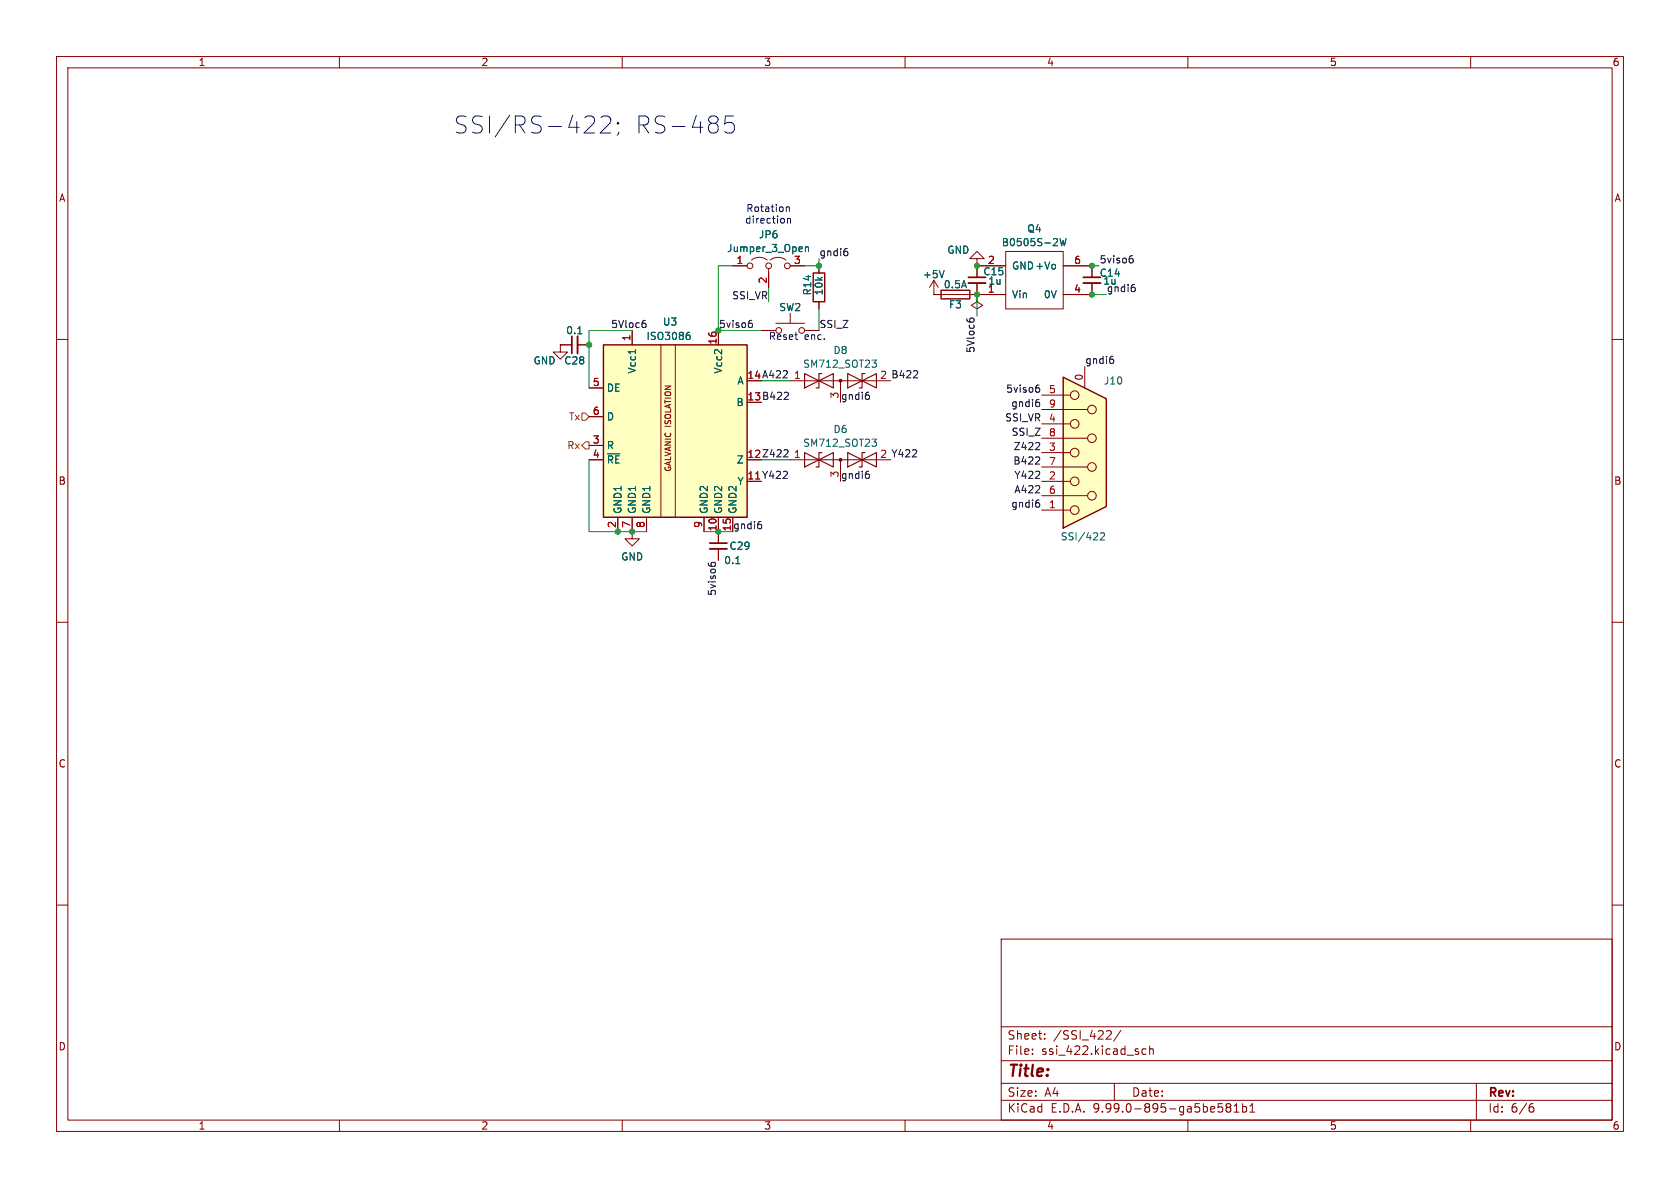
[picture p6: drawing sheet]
(kicad_sch
 (version 20250227)
 (generator "eeschema")
 (generator_version "9.0")
 (paper "A4")
 (lib_symbols
  (symbol "Connector:DE9_Socket_MountingHoles"
   (pin_names
    (offset 1.016) (hide yes)) (exclude_from_sim no) (in_bom yes) (on_board yes)
   (property "Reference" "J" (at 0 16.51 0) (effects (font (size 1.27 1.27))))
   (property "Value" "DE9_Socket_MountingHoles" (at 0 14.605 0) (effects (font (size 1.27 1.27))))
   (property "Footprint" "" (at 0 0 0) (hide yes) (effects (font (size 1.27 1.27))))
   (property "Datasheet" "~" (at 0 0 0) (hide yes) (effects (font (size 1.27 1.27))))
   (property "Description" "9-pin D-SUB connector, socket (female), Mounting Hole" (at 0 0 0) (hide yes) (effects (font (size 1.27 1.27))))
   (symbol "DE9_Socket_MountingHoles_0_1"
    (polyline (pts (xy -3.81 13.335) (xy -3.81 -13.335) (xy 3.81 -9.525) (xy 3.81 9.525) (xy -3.81 13.335)) (stroke (width 0.254) (type default)) (fill (type background)))
    (polyline (pts (xy -3.81 10.16) (xy -2.54 10.16)) (stroke (width 0) (type default)) (fill (type none)))
    (polyline (pts (xy -3.81 7.62) (xy 0.508 7.62)) (stroke (width 0) (type default)) (fill (type none)))
    (polyline (pts (xy -3.81 5.08) (xy -2.54 5.08)) (stroke (width 0) (type default)) (fill (type none)))
    (polyline (pts (xy -3.81 2.54) (xy 0.508 2.54)) (stroke (width 0) (type default)) (fill (type none)))
    (polyline (pts (xy -3.81 0) (xy -2.54 0)) (stroke (width 0) (type default)) (fill (type none)))
    (polyline (pts (xy -3.81 -2.54) (xy 0.508 -2.54)) (stroke (width 0) (type default)) (fill (type none)))
    (polyline (pts (xy -3.81 -5.08) (xy -2.54 -5.08)) (stroke (width 0) (type default)) (fill (type none)))
    (polyline (pts (xy -3.81 -7.62) (xy 0.508 -7.62)) (stroke (width 0) (type default)) (fill (type none)))
    (polyline (pts (xy -3.81 -10.16) (xy -2.54 -10.16)) (stroke (width 0) (type default)) (fill (type none)))
    (circle (center -1.778 10.16) (radius 0.762) (stroke (width 0) (type default)) (fill (type none)))
    (circle (center -1.778 5.08) (radius 0.762) (stroke (width 0) (type default)) (fill (type none)))
    (circle (center -1.778 0) (radius 0.762) (stroke (width 0) (type default)) (fill (type none)))
    (circle (center -1.778 -5.08) (radius 0.762) (stroke (width 0) (type default)) (fill (type none)))
    (circle (center -1.778 -10.16) (radius 0.762) (stroke (width 0) (type default)) (fill (type none)))
    (circle (center 1.27 7.62) (radius 0.762) (stroke (width 0) (type default)) (fill (type none)))
    (circle (center 1.27 2.54) (radius 0.762) (stroke (width 0) (type default)) (fill (type none)))
    (circle (center 1.27 -2.54) (radius 0.762) (stroke (width 0) (type default)) (fill (type none)))
    (circle (center 1.27 -7.62) (radius 0.762) (stroke (width 0) (type default)) (fill (type none))))
   (symbol "DE9_Socket_MountingHoles_1_1"
    (pin passive line (at -7.62 10.16 0) (length 3.81) (name "1" (effects (font (size 1.27 1.27)))) (number "1" (effects (font (size 1.27 1.27)))))
    (pin passive line (at -7.62 7.62 0) (length 3.81) (name "6" (effects (font (size 1.27 1.27)))) (number "6" (effects (font (size 1.27 1.27)))))
    (pin passive line (at -7.62 5.08 0) (length 3.81) (name "2" (effects (font (size 1.27 1.27)))) (number "2" (effects (font (size 1.27 1.27)))))
    (pin passive line (at -7.62 2.54 0) (length 3.81) (name "7" (effects (font (size 1.27 1.27)))) (number "7" (effects (font (size 1.27 1.27)))))
    (pin passive line (at -7.62 0 0) (length 3.81) (name "3" (effects (font (size 1.27 1.27)))) (number "3" (effects (font (size 1.27 1.27)))))
    (pin passive line (at -7.62 -2.54 0) (length 3.81) (name "8" (effects (font (size 1.27 1.27)))) (number "8" (effects (font (size 1.27 1.27)))))
    (pin passive line (at -7.62 -5.08 0) (length 3.81) (name "4" (effects (font (size 1.27 1.27)))) (number "4" (effects (font (size 1.27 1.27)))))
    (pin passive line (at -7.62 -7.62 0) (length 3.81) (name "9" (effects (font (size 1.27 1.27)))) (number "9" (effects (font (size 1.27 1.27)))))
    (pin passive line (at -7.62 -10.16 0) (length 3.81) (name "5" (effects (font (size 1.27 1.27)))) (number "5" (effects (font (size 1.27 1.27)))))
    (pin passive line (at 0 -15.24 90) (length 3.81) (name "PAD" (effects (font (size 1.27 1.27)))) (number "0" (effects (font (size 1.27 1.27))))))
   (embedded_fonts no))
  (symbol "Device:C_Small"
   (pin_numbers (hide yes))
   (pin_names
    (offset 0.254) (hide yes)) (exclude_from_sim no) (in_bom yes) (on_board yes)
   (property "Reference" "C" (at 0.254 1.778 0) (effects (font (size 1.27 1.27)) (justify left)))
   (property "Value" "C_Small" (at 0.254 -2.032 0) (effects (font (size 1.27 1.27)) (justify left)))
   (property "Footprint" "" (at 0 0 0) (hide yes) (effects (font (size 1.27 1.27))))
   (property "Datasheet" "~" (at 0 0 0) (hide yes) (effects (font (size 1.27 1.27))))
   (property "Description" "Unpolarized capacitor, small symbol" (at 0 0 0) (hide yes) (effects (font (size 1.27 1.27))))
   (symbol "C_Small_0_1"
    (polyline (pts (xy -1.524 0.508) (xy 1.524 0.508)) (stroke (width 0.3048) (type default)) (fill (type none)))
    (polyline (pts (xy -1.524 -0.508) (xy 1.524 -0.508)) (stroke (width 0.3302) (type default)) (fill (type none))))
   (symbol "C_Small_1_1"
    (pin passive line (at 0 2.54 270) (length 2.032) (name "~" (effects (font (size 1.27 1.27)))) (number "1" (effects (font (size 1.27 1.27)))))
    (pin passive line (at 0 -2.54 90) (length 2.032) (name "~" (effects (font (size 1.27 1.27)))) (number "2" (effects (font (size 1.27 1.27))))))
   (embedded_fonts no))
  (symbol "Device:Fuse"
   (pin_numbers (hide yes))
   (pin_names
    (offset 0)) (exclude_from_sim no) (in_bom yes) (on_board yes)
   (property "Reference" "F" (at 2.032 0 90) (effects (font (size 1.27 1.27))))
   (property "Value" "Fuse" (at -1.905 0 90) (effects (font (size 1.27 1.27))))
   (property "Footprint" "" (at -1.778 0 90) (hide yes) (effects (font (size 1.27 1.27))))
   (property "Datasheet" "~" (at 0 0 0) (hide yes) (effects (font (size 1.27 1.27))))
   (property "Description" "Fuse" (at 0 0 0) (hide yes) (effects (font (size 1.27 1.27))))
   (symbol "Fuse_0_1"
    (rectangle (start -0.762 -2.54) (end 0.762 2.54) (stroke (width 0.254) (type default)) (fill (type none)))
    (polyline (pts (xy 0 2.54) (xy 0 -2.54)) (stroke (width 0) (type default)) (fill (type none))))
   (symbol "Fuse_1_1"
    (pin passive line (at 0 3.81 270) (length 1.27) (name "~" (effects (font (size 1.27 1.27)))) (number "1" (effects (font (size 1.27 1.27)))))
    (pin passive line (at 0 -3.81 90) (length 1.27) (name "~" (effects (font (size 1.27 1.27)))) (number "2" (effects (font (size 1.27 1.27))))))
   (embedded_fonts no))
  (symbol "Device:R"
   (pin_numbers (hide yes))
   (pin_names
    (offset 0)) (exclude_from_sim no) (in_bom yes) (on_board yes)
   (property "Reference" "R" (at 2.032 0 90) (effects (font (size 1.27 1.27))))
   (property "Value" "R" (at 0 0 90) (effects (font (size 1.27 1.27))))
   (property "Footprint" "" (at -1.778 0 90) (hide yes) (effects (font (size 1.27 1.27))))
   (property "Datasheet" "~" (at 0 0 0) (hide yes) (effects (font (size 1.27 1.27))))
   (property "Description" "Resistor" (at 0 0 0) (hide yes) (effects (font (size 1.27 1.27))))
   (symbol "R_0_1"
    (rectangle (start -1.016 -2.54) (end 1.016 2.54) (stroke (width 0.254) (type default)) (fill (type none))))
   (symbol "R_1_1"
    (pin passive line (at 0 3.81 270) (length 1.27) (name "~" (effects (font (size 1.27 1.27)))) (number "1" (effects (font (size 1.27 1.27)))))
    (pin passive line (at 0 -3.81 90) (length 1.27) (name "~" (effects (font (size 1.27 1.27)))) (number "2" (effects (font (size 1.27 1.27))))))
   (embedded_fonts no))
  (symbol "Diode:SM712_SOT23"
   (pin_names
    (offset 1.016) (hide yes)) (exclude_from_sim no) (in_bom yes) (on_board yes)
   (property "Reference" "D" (at 0 4.445 0) (effects (font (size 1.27 1.27))))
   (property "Value" "SM712_SOT23" (at 0 2.54 0) (effects (font (size 1.27 1.27))))
   (property "Footprint" "Package_TO_SOT_SMD:SOT-23" (at 0 -8.89 0) (hide yes) (effects (font (size 1.27 1.27))))
   (property "Datasheet" "https://www.littelfuse.com/~/media/electronics/datasheets/tvs_diode_arrays/littelfuse_tvs_diode_array_sm712_datasheet.pdf.pdf" (at -3.81 0 0) (hide yes) (effects (font (size 1.27 1.27))))
   (property "Description" "7V/12V, 600W Asymmetrical TVS Diode Array, SOT-23" (at 0 0 0) (hide yes) (effects (font (size 1.27 1.27))))
   (symbol "SM712_SOT23_0_0"
    (polyline (pts (xy 0 -1.27) (xy 0 0)) (stroke (width 0) (type default)) (fill (type none))))
   (symbol "SM712_SOT23_0_1"
    (polyline (pts (xy -6.35 0) (xy 6.35 0)) (stroke (width 0) (type default)) (fill (type none)))
    (polyline (pts (xy -6.35 -1.27) (xy -1.27 1.27) (xy -1.27 -1.27) (xy -6.35 1.27) (xy -6.35 -1.27)) (stroke (width 0.2032) (type default)) (fill (type none)))
    (polyline (pts (xy -3.302 1.27) (xy -3.81 1.27) (xy -3.81 -1.27) (xy -4.318 -1.27)) (stroke (width 0.2032) (type default)) (fill (type none)))
    (circle (center 0 0) (radius 0.254) (stroke (width 0) (type default)) (fill (type outline)))
    (polyline (pts (xy 1.27 -1.27) (xy 1.27 1.27) (xy 6.35 -1.27) (xy 6.35 1.27) (xy 1.27 -1.27)) (stroke (width 0.2032) (type default)) (fill (type none)))
    (polyline (pts (xy 4.318 1.27) (xy 3.81 1.27) (xy 3.81 -1.27) (xy 3.302 -1.27)) (stroke (width 0.2032) (type default)) (fill (type none))))
   (symbol "SM712_SOT23_1_1"
    (pin passive line (at -8.89 0 0) (length 2.54) (name "A1" (effects (font (size 1.27 1.27)))) (number "1" (effects (font (size 1.27 1.27)))))
    (pin input line (at 0 -3.81 90) (length 2.54) (name "common" (effects (font (size 1.27 1.27)))) (number "3" (effects (font (size 1.27 1.27)))))
    (pin passive line (at 8.89 0 180) (length 2.54) (name "A2" (effects (font (size 1.27 1.27)))) (number "2" (effects (font (size 1.27 1.27))))))
   (embedded_fonts no))
  (symbol "Jumper:Jumper_3_Open"
   (pin_names
    (offset 0) (hide yes)) (exclude_from_sim no) (in_bom no) (on_board yes)
   (property "Reference" "JP" (at -2.54 -2.54 0) (effects (font (size 1.27 1.27))))
   (property "Value" "Jumper_3_Open" (at 0 2.794 0) (effects (font (size 1.27 1.27))))
   (property "Footprint" "" (at 0 0 0) (hide yes) (effects (font (size 1.27 1.27))))
   (property "Datasheet" "~" (at 0 0 0) (hide yes) (effects (font (size 1.27 1.27))))
   (property "Description" "Jumper, 3-pole, both open" (at 0 0 0) (hide yes) (effects (font (size 1.27 1.27))))
   (symbol "Jumper_3_Open_0_0"
    (circle (center -3.302 0) (radius 0.508) (stroke (width 0) (type default)) (fill (type none)))
    (circle (center 0 0) (radius 0.508) (stroke (width 0) (type default)) (fill (type none)))
    (circle (center 3.302 0) (radius 0.508) (stroke (width 0) (type default)) (fill (type none))))
   (symbol "Jumper_3_Open_0_1"
    (arc (start -3.048 1.016) (mid -1.651 1.4992) (end -0.254 1.016) (stroke (width 0) (type default)) (fill (type none)))
    (polyline (pts (xy 0 -0.508) (xy 0 -1.27)) (stroke (width 0) (type default)) (fill (type none)))
    (arc (start 0.254 1.016) (mid 1.651 1.4992) (end 3.048 1.016) (stroke (width 0) (type default)) (fill (type none))))
   (symbol "Jumper_3_Open_1_1"
    (pin passive line (at -6.35 0 0) (length 2.54) (name "A" (effects (font (size 1.27 1.27)))) (number "1" (effects (font (size 1.27 1.27)))))
    (pin passive line (at 0 -3.81 90) (length 2.54) (name "C" (effects (font (size 1.27 1.27)))) (number "2" (effects (font (size 1.27 1.27)))))
    (pin passive line (at 6.35 0 180) (length 2.54) (name "B" (effects (font (size 1.27 1.27)))) (number "3" (effects (font (size 1.27 1.27))))))
   (embedded_fonts no))
  (symbol "PWR_FLAG_2"
   (power global)
   (pin_numbers (hide yes))
   (pin_names
    (offset 0) (hide yes)) (exclude_from_sim no) (in_bom yes) (on_board yes)
   (property "Reference" "#FLG" (at 0 1.905 0) (hide yes) (effects (font (size 1.27 1.27))))
   (property "Value" "PWR_FLAG" (at 0 3.81 0) (effects (font (size 1.27 1.27))))
   (property "Footprint" "" (at 0 0 0) (hide yes) (effects (font (size 1.27 1.27))))
   (property "Datasheet" "~" (at 0 0 0) (hide yes) (effects (font (size 1.27 1.27))))
   (property "Description" "Special symbol for telling ERC where power comes from" (at 0 0 0) (hide yes) (effects (font (size 1.27 1.27))))
   (symbol "PWR_FLAG_2_0_0"
    (pin power_out line (at 0 0 90) (length 0) (name "~" (effects (font (size 1.27 1.27)))) (number "1" (effects (font (size 1.27 1.27))))))
   (symbol "PWR_FLAG_2_0_1"
    (polyline (pts (xy 0 0) (xy 0 1.27) (xy -1.016 1.905) (xy 0 2.54) (xy 1.016 1.905) (xy 0 1.27)) (stroke (width 0) (type default)) (fill (type none))))
   (embedded_fonts no))
  (symbol "Switch:SW_Push"
   (pin_numbers (hide yes))
   (pin_names
    (offset 1.016) (hide yes)) (exclude_from_sim no) (in_bom yes) (on_board yes)
   (property "Reference" "SW" (at 1.27 2.54 0) (effects (font (size 1.27 1.27)) (justify left)))
   (property "Value" "SW_Push" (at 0 -1.524 0) (effects (font (size 1.27 1.27))))
   (property "Footprint" "" (at 0 5.08 0) (hide yes) (effects (font (size 1.27 1.27))))
   (property "Datasheet" "~" (at 0 5.08 0) (hide yes) (effects (font (size 1.27 1.27))))
   (property "Description" "Push button switch, generic, two pins" (at 0 0 0) (hide yes) (effects (font (size 1.27 1.27))))
   (symbol "SW_Push_0_1"
    (circle (center -2.032 0) (radius 0.508) (stroke (width 0) (type default)) (fill (type none)))
    (polyline (pts (xy 0 1.27) (xy 0 3.048)) (stroke (width 0) (type default)) (fill (type none)))
    (circle (center 2.032 0) (radius 0.508) (stroke (width 0) (type default)) (fill (type none)))
    (polyline (pts (xy 2.54 1.27) (xy -2.54 1.27)) (stroke (width 0) (type default)) (fill (type none)))
    (pin passive line (at -5.08 0 0) (length 2.54) (name "1" (effects (font (size 1.27 1.27)))) (number "1" (effects (font (size 1.27 1.27)))))
    (pin passive line (at 5.08 0 180) (length 2.54) (name "2" (effects (font (size 1.27 1.27)))) (number "2" (effects (font (size 1.27 1.27))))))
   (embedded_fonts no))
  (symbol "elements:B0505S-2W"
   (pin_names
    (offset 1.016)) (exclude_from_sim no) (in_bom yes) (on_board yes)
   (property "Reference" "Q?" (at 0 6.35 0) (effects (font (size 1.27 1.27))))
   (property "Value" "B0505S-2W" (at 0 -6.35 0) (effects (font (size 1.27 1.27))))
   (property "Footprint" "my_footprints:B0505S-2W" (at 0 0 0) (hide yes) (effects (font (size 1.27 1.27))))
   (property "Datasheet" "" (at 0 0 0) (hide yes) (effects (font (size 1.27 1.27))))
   (property "Description" "isolated DC-DC" (at 0 0 0) (hide yes) (effects (font (size 1.27 1.27))))
   (symbol "B0505S-2W_0_1"
    (rectangle (start -5.08 5.08) (end 5.08 -5.08) (stroke (width 0) (type default)) (fill (type none))))
   (symbol "B0505S-2W_1_1"
    (pin power_in line (at -10.16 2.54 0) (length 5.08) (name "GND" (effects (font (size 1.27 1.27)))) (number "2" (effects (font (size 1.27 1.27)))))
    (pin power_in line (at -10.16 -2.54 0) (length 5.08) (name "Vin" (effects (font (size 1.27 1.27)))) (number "1" (effects (font (size 1.27 1.27)))))
    (pin power_out line (at 10.16 2.54 180) (length 5.08) (name "+Vo" (effects (font (size 1.27 1.27)))) (number "6" (effects (font (size 1.27 1.27)))))
    (pin power_out line (at 10.16 -2.54 180) (length 5.08) (name "0V" (effects (font (size 1.27 1.27)))) (number "4" (effects (font (size 1.27 1.27))))))
   (embedded_fonts no))
  (symbol "iso3086:ISO3086" (exclude_from_sim no) (in_bom yes) (on_board yes)
   (property "Reference" "U" (at 0 20.32 0) (effects (font (size 1.27 1.27))))
   (property "Value" "ISO3086" (at 0 17.78 0) (effects (font (size 1.27 1.27))))
   (property "Footprint" "Package_SO:SOIC-16W_7.5x10.3mm_P1.27mm" (at 0 0 0) (hide yes) (effects (font (size 1.27 1.27))))
   (property "Datasheet" "" (at 0 0 0) (hide yes) (effects (font (size 1.27 1.27))))
   (property "Description" "RS422 isolator" (at 0 0 0) (hide yes) (effects (font (size 1.27 1.27))))
   (symbol "ISO3086_0_0"
    (rectangle (start -11.43 15.24) (end 13.97 -15.24) (stroke (width 0.254) (type default)) (fill (type background)))
    (polyline (pts (xy -1.27 15.24) (xy -1.27 -15.24)) (stroke (width 0) (type default)) (fill (type none)))
    (polyline (pts (xy 1.27 15.24) (xy 1.27 -15.24)) (stroke (width 0) (type default)) (fill (type none)))
    (text "GALVANIC ISOLATION" (at 0 0.508 900) (effects (font (size 1.016 1.016)))))
   (symbol "ISO3086_1_1"
    (pin input line (at -13.97 7.62 0) (length 2.54) (name "DE" (effects (font (size 1.27 1.27)))) (number "5" (effects (font (size 1.27 1.27)))))
    (pin input line (at -13.97 2.54 0) (length 2.54) (name "D" (effects (font (size 1.27 1.27)))) (number "6" (effects (font (size 1.27 1.27)))))
    (pin output line (at -13.97 -2.54 0) (length 2.54) (name "R" (effects (font (size 1.27 1.27)))) (number "3" (effects (font (size 1.27 1.27)))))
    (pin input line (at -13.97 -5.08 0) (length 2.54) (name "~{RE}" (effects (font (size 1.27 1.27)))) (number "4" (effects (font (size 1.27 1.27)))))
    (pin power_in line (at -8.89 -17.78 90) (length 2.54) (name "GND1" (effects (font (size 1.27 1.27)))) (number "2" (effects (font (size 1.27 1.27)))))
    (pin power_in line (at -6.35 17.78 270) (length 2.54) (name "Vcc1" (effects (font (size 1.27 1.27)))) (number "1" (effects (font (size 1.27 1.27)))))
    (pin power_in line (at -6.35 -17.78 90) (length 2.54) (name "GND1" (effects (font (size 1.27 1.27)))) (number "7" (effects (font (size 1.27 1.27)))))
    (pin power_in line (at -3.81 -17.78 90) (length 2.54) (name "GND1" (effects (font (size 1.27 1.27)))) (number "8" (effects (font (size 1.27 1.27)))))
    (pin power_in line (at 6.35 -17.78 90) (length 2.54) (name "GND2" (effects (font (size 1.27 1.27)))) (number "9" (effects (font (size 1.27 1.27)))))
    (pin power_in line (at 8.89 17.78 270) (length 2.54) (name "Vcc2" (effects (font (size 1.27 1.27)))) (number "16" (effects (font (size 1.27 1.27)))))
    (pin power_in line (at 8.89 -17.78 90) (length 2.54) (name "GND2" (effects (font (size 1.27 1.27)))) (number "10" (effects (font (size 1.27 1.27)))))
    (pin power_in line (at 11.43 -17.78 90) (length 2.54) (name "GND2" (effects (font (size 1.27 1.27)))) (number "15" (effects (font (size 1.27 1.27)))))
    (pin bidirectional line (at 16.51 8.89 180) (length 2.54) (name "A" (effects (font (size 1.27 1.27)))) (number "14" (effects (font (size 1.27 1.27)))))
    (pin bidirectional line (at 16.51 5.08 180) (length 2.54) (name "B" (effects (font (size 1.27 1.27)))) (number "13" (effects (font (size 1.27 1.27)))))
    (pin bidirectional line (at 16.51 -5.08 180) (length 2.54) (name "Z" (effects (font (size 1.27 1.27)))) (number "12" (effects (font (size 1.27 1.27)))))
    (pin bidirectional line (at 16.51 -8.89 180) (length 2.54) (name "Y" (effects (font (size 1.27 1.27)))) (number "11" (effects (font (size 1.27 1.27))))))
   (embedded_fonts no))
  (symbol "power:+5V"
   (power global)
   (pin_numbers (hide yes))
   (pin_names
    (offset 0) (hide yes)) (exclude_from_sim no) (in_bom yes) (on_board yes)
   (property "Reference" "#PWR" (at 0 -3.81 0) (hide yes) (effects (font (size 1.27 1.27))))
   (property "Value" "+5V" (at 0 3.556 0) (effects (font (size 1.27 1.27))))
   (property "Footprint" "" (at 0 0 0) (hide yes) (effects (font (size 1.27 1.27))))
   (property "Datasheet" "" (at 0 0 0) (hide yes) (effects (font (size 1.27 1.27))))
   (property "Description" "Power symbol creates a global label with name \"+5V\"" (at 0 0 0) (hide yes) (effects (font (size 1.27 1.27))))
   (symbol "+5V_0_1"
    (polyline (pts (xy -0.762 1.27) (xy 0 2.54)) (stroke (width 0) (type default)) (fill (type none)))
    (polyline (pts (xy 0 2.54) (xy 0.762 1.27)) (stroke (width 0) (type default)) (fill (type none)))
    (polyline (pts (xy 0 0) (xy 0 2.54)) (stroke (width 0) (type default)) (fill (type none))))
   (symbol "+5V_1_1"
    (pin power_in line (at 0 0 90) (length 0) (name "~" (effects (font (size 1.27 1.27)))) (number "1" (effects (font (size 1.27 1.27))))))
   (embedded_fonts no))
  (symbol "power:GND"
   (power global)
   (pin_numbers (hide yes))
   (pin_names
    (offset 0) (hide yes)) (exclude_from_sim no) (in_bom yes) (on_board yes)
   (property "Reference" "#PWR" (at 0 -6.35 0) (hide yes) (effects (font (size 1.27 1.27))))
   (property "Value" "GND" (at 0 -3.81 0) (effects (font (size 1.27 1.27))))
   (property "Footprint" "" (at 0 0 0) (hide yes) (effects (font (size 1.27 1.27))))
   (property "Datasheet" "" (at 0 0 0) (hide yes) (effects (font (size 1.27 1.27))))
   (property "Description" "Power symbol creates a global label with name \"GND\" , ground" (at 0 0 0) (hide yes) (effects (font (size 1.27 1.27))))
   (symbol "GND_0_1"
    (polyline (pts (xy 0 0) (xy 0 -1.27) (xy 1.27 -1.27) (xy 0 -2.54) (xy -1.27 -1.27) (xy 0 -1.27)) (stroke (width 0) (type default)) (fill (type none))))
   (symbol "GND_1_1"
    (pin power_in line (at 0 0 270) (length 0) (name "~" (effects (font (size 1.27 1.27)))) (number "1" (effects (font (size 1.27 1.27))))))
   (embedded_fonts no)))
 (text "Reset enc."
  (exclude_from_sim no)
  (at 140.97 59.69 0)
  (effects (font (size 1.27 1.27))))
 (text "Rotation\ndirection"
  (exclude_from_sim no)
  (at 135.89 38.1 0)
  (effects (font (size 1.27 1.27))))
 (text "SSI/RS-422; RS-485"
  (exclude_from_sim no)
  (at 80.01 24.13 0)
  (effects (font (size 3 3)) (justify left bottom)))
 (junction
  (at 127 93.98)
  (diameter 0)
  (color 0 0 0 0))
 (junction
  (at 111.76 93.98)
  (diameter 0)
  (color 0 0 0 0))
 (junction
  (at 109.22 93.98)
  (diameter 0)
  (color 0 0 0 0))
 (junction
  (at 127 58.42)
  (diameter 0)
  (color 0 0 0 0))
 (junction
  (at 144.78 46.99)
  (diameter 0)
  (color 0 0 0 0))
 (junction
  (at 193.04 46.99)
  (diameter 0)
  (color 0 0 0 0))
 (junction
  (at 172.72 46.99)
  (diameter 0)
  (color 0 0 0 0))
 (junction
  (at 104.14 60.96)
  (diameter 0)
  (color 0 0 0 0))
 (junction
  (at 193.04 52.07)
  (diameter 0)
  (color 0 0 0 0))
 (junction
  (at 172.72 52.07)
  (diameter 0)
  (color 0 0 0 0))
 (wire
  (pts (xy 104.14 60.96) (xy 104.14 58.42))
  (stroke (width 0) (type default)))
 (wire
  (pts (xy 104.14 93.98) (xy 109.22 93.98))
  (stroke (width 0) (type default)))
 (wire
  (pts (xy 104.14 60.96) (xy 104.14 68.58))
  (stroke (width 0) (type default)))
 (wire
  (pts (xy 127 93.98) (xy 129.54 93.98))
  (stroke (width 0) (type default)))
 (wire
  (pts (xy 172.72 55.88) (xy 172.72 52.07))
  (stroke (width 0) (type default)))
 (wire
  (pts (xy 127 58.42) (xy 134.62 58.42))
  (stroke (width 0) (type default)))
 (wire
  (pts (xy 144.78 54.61) (xy 144.78 58.42))
  (stroke (width 0) (type default)))
 (wire
  (pts (xy 194.31 46.99) (xy 193.04 46.99))
  (stroke (width 0) (type default)))
 (wire
  (pts (xy 111.76 93.98) (xy 114.3 93.98))
  (stroke (width 0) (type default)))
 (wire
  (pts (xy 142.24 46.99) (xy 144.78 46.99))
  (stroke (width 0) (type default)))
 (wire
  (pts (xy 139.7 67.31) (xy 134.62 67.31))
  (stroke (width 0) (type default)))
 (wire
  (pts (xy 144.78 45.72) (xy 144.78 46.99))
  (stroke (width 0) (type default)))
 (wire
  (pts (xy 195.58 52.07) (xy 193.04 52.07))
  (stroke (width 0) (type default)))
 (wire
  (pts (xy 104.14 58.42) (xy 111.76 58.42))
  (stroke (width 0) (type default)))
 (wire
  (pts (xy 127 58.42) (xy 127 46.99))
  (stroke (width 0) (type default)))
 (wire
  (pts (xy 104.14 81.28) (xy 104.14 93.98))
  (stroke (width 0) (type default)))
 (wire
  (pts (xy 135.89 53.34) (xy 135.89 50.8))
  (stroke (width 0) (type default)))
 (wire
  (pts (xy 134.62 81.28) (xy 139.7 81.28))
  (stroke (width 0) (type default)))
 (wire
  (pts (xy 124.46 93.98) (xy 127 93.98))
  (stroke (width 0) (type default)))
 (wire
  (pts (xy 109.22 93.98) (xy 111.76 93.98))
  (stroke (width 0) (type default)))
 (wire
  (pts (xy 127 46.99) (xy 129.54 46.99))
  (stroke (width 0) (type default)))
 (label "SSI_Z"
  (at 144.78 58.42 0)
  (effects (font (size 1.27 1.27)) (justify left bottom)))
 (label "gndi6"
  (at 129.54 93.98 0)
  (effects (font (size 1.27 1.27)) (justify left bottom)))
 (label "Z422"
  (at 184.15 80.01 180)
  (effects (font (size 1.27 1.27)) (justify right bottom)))
 (label "gndi6"
  (at 195.58 52.07 0)
  (effects (font (size 1.27 1.27)) (justify left bottom)))
 (label "B422"
  (at 134.62 71.12 0)
  (effects (font (size 1.27 1.27)) (justify left bottom)))
 (label "gndi6"
  (at 184.15 72.39 180)
  (effects (font (size 1.27 1.27)) (justify right bottom)))
 (label "5viso6"
  (at 127 58.42 0)
  (effects (font (size 1.27 1.27)) (justify left bottom)))
 (label "A422"
  (at 134.62 67.31 0)
  (effects (font (size 1.27 1.27)) (justify left bottom)))
 (label "Y422"
  (at 184.15 85.09 180)
  (effects (font (size 1.27 1.27)) (justify right bottom)))
 (label "B422"
  (at 157.48 67.31 0)
  (effects (font (size 1.27 1.27)) (justify left bottom)))
 (label "SSI_VR"
  (at 135.89 53.34 180)
  (effects (font (size 1.27 1.27)) (justify right bottom)))
 (label "A422"
  (at 184.15 87.63 180)
  (effects (font (size 1.27 1.27)) (justify right bottom)))
 (label "gndi6"
  (at 148.59 85.09 0)
  (effects (font (size 1.27 1.27)) (justify left bottom)))
 (label "B422"
  (at 184.15 82.55 180)
  (effects (font (size 1.27 1.27)) (justify right bottom)))
 (label "5viso6"
  (at 194.31 46.99 0)
  (effects (font (size 1.27 1.27)) (justify left bottom)))
 (label "gndi6"
  (at 144.78 45.72 0)
  (effects (font (size 1.27 1.27)) (justify left bottom)))
 (label "gndi6"
  (at 148.59 71.12 0)
  (effects (font (size 1.27 1.27)) (justify left bottom)))
 (label "Y422"
  (at 134.62 85.09 0)
  (effects (font (size 1.27 1.27)) (justify left bottom)))
 (label "Z422"
  (at 134.62 81.28 0)
  (effects (font (size 1.27 1.27)) (justify left bottom)))
 (label "SSI_Z"
  (at 184.15 77.47 180)
  (effects (font (size 1.27 1.27)) (justify right bottom)))
 (label "Y422"
  (at 157.48 81.28 0)
  (effects (font (size 1.27 1.27)) (justify left bottom)))
 (label "5viso6"
  (at 127 99.06 270)
  (effects (font (size 1.27 1.27)) (justify right bottom)))
 (label "gndi6"
  (at 191.77 64.77 0)
  (effects (font (size 1.27 1.27)) (justify left bottom)))
 (label "5Vloc6"
  (at 172.72 55.88 270)
  (effects (font (size 1.27 1.27)) (justify right bottom)))
 (label "gndi6"
  (at 184.15 90.17 180)
  (effects (font (size 1.27 1.27)) (justify right bottom)))
 (label "5viso6"
  (at 184.15 69.85 180)
  (effects (font (size 1.27 1.27)) (justify right bottom)))
 (label "SSI_VR"
  (at 184.15 74.93 180)
  (effects (font (size 1.27 1.27)) (justify right bottom)))
 (label "5Vloc6"
  (at 107.95 58.42 0)
  (effects (font (size 1.27 1.27)) (justify left bottom)))
 (hierarchical_label "Tx"
  (shape input)
  (at 104.14 73.66 180)
  (effects (font (size 1.27 1.27)) (justify right)))
 (hierarchical_label "Rx"
  (shape output)
  (at 104.14 78.74 180)
  (effects (font (size 1.27 1.27)) (justify right)))
 (symbol
  (lib_id "Device:C_Small")
  (at 101.6 60.96 90)
  (unit 1)
  (exclude_from_sim no)
  (in_bom yes)
  (on_board yes)
  (dnp no)
  (property "Manufacturer" "" (at 101.6 60.96 0) (hide yes) (effects (font (size 1.27 1.27))))
  (property "Reference" "C28" (at 101.6 63.754 90) (effects (font (size 1.27 1.27))))
  (property "Value" "0.1" (at 101.6 58.42 90) (effects (font (size 1.27 1.27))))
  (property "Footprint" "Capacitor_SMD:C_0603_1608Metric_Pad1.08x0.95mm_HandSolder" (at 101.6 60.96 0) (hide yes) (effects (font (size 1.27 1.27))))
  (property "Datasheet" "~" (at 101.6 60.96 0) (hide yes) (effects (font (size 1.27 1.27))))
  (property "Description" "" (at 101.6 60.96 0) (hide yes) (effects (font (size 1.27 1.27))))
  (pin "1")
  (pin "2"))
 (symbol
  (lib_id "iso3086:ISO3086")
  (at 118.11 76.2 0)
  (unit 1)
  (exclude_from_sim no)
  (in_bom yes)
  (on_board yes)
  (dnp no)
  (property "Manufacturer" "" (at 118.11 76.2 0) (hide yes) (effects (font (size 1.27 1.27))))
  (property "Reference" "U3" (at 117.094 56.896 0) (effects (font (size 1.27 1.27)) (justify left)))
  (property "Value" "ISO3086" (at 114.173 59.436 0) (effects (font (size 1.27 1.27)) (justify left)))
  (property "Footprint" "Package_SO:SOIC-16W_7.5x10.3mm_P1.27mm" (at 118.11 76.2 0) (hide yes) (effects (font (size 1.27 1.27))))
  (property "Datasheet" "" (at 118.11 76.2 0) (hide yes) (effects (font (size 1.27 1.27))))
  (property "Description" "" (at 118.11 76.2 0) (hide yes) (effects (font (size 1.27 1.27))))
  (pin "1")
  (pin "10")
  (pin "11")
  (pin "12")
  (pin "13")
  (pin "14")
  (pin "15")
  (pin "16")
  (pin "2")
  (pin "3")
  (pin "4")
  (pin "5")
  (pin "6")
  (pin "7")
  (pin "8")
  (pin "9"))
 (symbol
  (lib_id "Device:R")
  (at 144.78 50.8 0)
  (unit 1)
  (exclude_from_sim no)
  (in_bom yes)
  (on_board yes)
  (dnp no)
  (property "Manufacturer" "" (at 144.78 50.8 0) (hide yes) (effects (font (size 1.27 1.27))))
  (property "Reference" "R14" (at 142.748 52.324 90) (effects (font (size 1.27 1.27)) (justify left)))
  (property "Value" "10k" (at 144.78 52.324 90) (effects (font (size 1.27 1.27)) (justify left)))
  (property "Footprint" "Resistor_SMD:R_0603_1608Metric_Pad0.98x0.95mm_HandSolder" (at 143.002 50.8 90) (hide yes) (effects (font (size 1.27 1.27))))
  (property "Datasheet" "~" (at 144.78 50.8 0) (hide yes) (effects (font (size 1.27 1.27))))
  (property "Description" "" (at 144.78 50.8 0) (hide yes) (effects (font (size 1.27 1.27))))
  (pin "1")
  (pin "2"))
 (symbol
  (lib_id "power:GND")
  (at 172.72 46.99 180)
  (unit 1)
  (exclude_from_sim no)
  (in_bom yes)
  (on_board yes)
  (dnp no)
  (property "Reference" "#PWR046" (at 172.72 40.64 0) (hide yes) (effects (font (size 1.27 1.27))))
  (property "Value" "GND" (at 169.418 44.196 0) (effects (font (size 1.27 1.27))))
  (property "Footprint" "" (at 172.72 46.99 0) (hide yes) (effects (font (size 1.27 1.27))))
  (property "Datasheet" "" (at 172.72 46.99 0) (hide yes) (effects (font (size 1.27 1.27))))
  (property "Description" "Power symbol creates a global label with name \"GND\" , ground" (at 172.72 46.99 0) (hide yes) (effects (font (size 1.27 1.27))))
  (pin "1"))
 (symbol
  (lib_id "power:+5V")
  (at 165.1 52.07 0)
  (unit 1)
  (exclude_from_sim no)
  (in_bom yes)
  (on_board yes)
  (dnp no)
  (property "Reference" "#PWR045" (at 165.1 55.88 0) (hide yes) (effects (font (size 1.27 1.27))))
  (property "Value" "+5V" (at 165.1 48.514 0) (effects (font (size 1.27 1.27))))
  (property "Footprint" "" (at 165.1 52.07 0) (hide yes) (effects (font (size 1.27 1.27))))
  (property "Datasheet" "" (at 165.1 52.07 0) (hide yes) (effects (font (size 1.27 1.27))))
  (property "Description" "Power symbol creates a global label with name \"+5V\"" (at 165.1 52.07 0) (hide yes) (effects (font (size 1.27 1.27))))
  (pin "1"))
 (symbol
  (lib_id "Device:C_Small")
  (at 193.04 49.53 0)
  (unit 1)
  (exclude_from_sim no)
  (in_bom yes)
  (on_board yes)
  (dnp no)
  (property "Manufacturer" "" (at 193.04 49.53 0) (hide yes) (effects (font (size 1.27 1.27))))
  (property "Reference" "C14" (at 194.31 48.26 0) (effects (font (size 1.27 1.27)) (justify left)))
  (property "Value" "1u" (at 194.945 49.657 0) (effects (font (size 1.27 1.27)) (justify left)))
  (property "Footprint" "Capacitor_SMD:C_0805_2012Metric_Pad1.18x1.45mm_HandSolder" (at 193.04 49.53 0) (hide yes) (effects (font (size 1.27 1.27))))
  (property "Datasheet" "~" (at 193.04 49.53 0) (hide yes) (effects (font (size 1.27 1.27))))
  (property "Description" "" (at 193.04 49.53 0) (hide yes) (effects (font (size 1.27 1.27))))
  (pin "1")
  (pin "2"))
 (symbol
  (lib_id "Diode:SM712_SOT23")
  (at 148.59 81.28 0)
  (unit 1)
  (exclude_from_sim no)
  (in_bom yes)
  (on_board yes)
  (dnp no)
  (fields_autoplaced yes)
  (property "Manufacturer" "" (at 148.59 81.28 0) (hide yes) (effects (font (size 1.27 1.27))))
  (property "Reference" "D6" (at 148.59 75.8909 0) (effects (font (size 1.27 1.27))))
  (property "Value" "SM712_SOT23" (at 148.59 78.3152 0) (effects (font (size 1.27 1.27))))
  (property "Footprint" "Package_TO_SOT_SMD:SOT-23" (at 148.59 90.17 0) (hide yes) (effects (font (size 1.27 1.27))))
  (property "Datasheet" "https://www.littelfuse.com/~/media/electronics/datasheets/tvs_diode_arrays/littelfuse_tvs_diode_array_sm712_datasheet.pdf.pdf" (at 144.78 81.28 0) (hide yes) (effects (font (size 1.27 1.27))))
  (property "Description" "7V/12V, 600W Asymmetrical TVS Diode Array, SOT-23" (at 148.59 81.28 0) (hide yes) (effects (font (size 1.27 1.27))))
  (pin "3")
  (pin "1")
  (pin "2"))
 (symbol
  (lib_id "Jumper:Jumper_3_Open")
  (at 135.89 46.99 0)
  (unit 1)
  (exclude_from_sim no)
  (in_bom yes)
  (on_board yes)
  (dnp no)
  (fields_autoplaced yes)
  (property "Reference" "JP6" (at 135.89 41.4733 0) (effects (font (size 1.27 1.27))))
  (property "Value" "Jumper_3_Open" (at 135.89 43.8976 0) (effects (font (size 1.27 1.27))))
  (property "Footprint" "Connector_PinHeader_2.54mm:PinHeader_1x03_P2.54mm_Vertical" (at 135.89 46.99 0) (hide yes) (effects (font (size 1.27 1.27))))
  (property "Datasheet" "~" (at 135.89 46.99 0) (hide yes) (effects (font (size 1.27 1.27))))
  (property "Description" "Jumper, 3-pole, both open" (at 135.89 46.99 0) (hide yes) (effects (font (size 1.27 1.27))))
  (pin "3")
  (pin "1")
  (pin "2"))
 (symbol
  (lib_id "Device:C_Small")
  (at 172.72 49.53 0)
  (unit 1)
  (exclude_from_sim no)
  (in_bom yes)
  (on_board yes)
  (dnp no)
  (property "Manufacturer" "" (at 172.72 49.53 0) (hide yes) (effects (font (size 1.27 1.27))))
  (property "Reference" "C15" (at 173.736 48.006 0) (effects (font (size 1.27 1.27)) (justify left)))
  (property "Value" "1u" (at 174.625 49.657 0) (effects (font (size 1.27 1.27)) (justify left)))
  (property "Footprint" "Capacitor_SMD:C_0805_2012Metric_Pad1.18x1.45mm_HandSolder" (at 172.72 49.53 0) (hide yes) (effects (font (size 1.27 1.27))))
  (property "Datasheet" "~" (at 172.72 49.53 0) (hide yes) (effects (font (size 1.27 1.27))))
  (property "Description" "" (at 172.72 49.53 0) (hide yes) (effects (font (size 1.27 1.27))))
  (pin "1")
  (pin "2"))
 (symbol
  (lib_id "Device:Fuse")
  (at 168.91 52.07 90)
  (unit 1)
  (exclude_from_sim no)
  (in_bom yes)
  (on_board yes)
  (dnp no)
  (property "Manufacturer" "" (at 168.91 52.07 0) (hide yes) (effects (font (size 1.27 1.27))))
  (property "Reference" "F3" (at 168.91 53.848 90) (effects (font (size 1.27 1.27))))
  (property "Value" "0.5A" (at 168.91 50.292 90) (effects (font (size 1.27 1.27))))
  (property "Footprint" "Fuse:Fuse_1206_3216Metric" (at 168.91 53.848 90) (hide yes) (effects (font (size 1.27 1.27))))
  (property "Datasheet" "~" (at 168.91 52.07 0) (hide yes) (effects (font (size 1.27 1.27))))
  (property "Description" "Fuse" (at 168.91 52.07 0) (hide yes) (effects (font (size 1.27 1.27))))
  (pin "2")
  (pin "1"))
 (symbol
  (lib_id "power:GND")
  (at 111.76 93.98 0)
  (unit 1)
  (exclude_from_sim no)
  (in_bom yes)
  (on_board yes)
  (dnp no)
  (fields_autoplaced yes)
  (property "Reference" "#PWR044" (at 111.76 100.33 0) (hide yes) (effects (font (size 1.27 1.27))))
  (property "Value" "GND" (at 111.76 98.4234 0) (effects (font (size 1.27 1.27))))
  (property "Footprint" "" (at 111.76 93.98 0) (hide yes) (effects (font (size 1.27 1.27))))
  (property "Datasheet" "" (at 111.76 93.98 0) (hide yes) (effects (font (size 1.27 1.27))))
  (property "Description" "Power symbol creates a global label with name \"GND\" , ground" (at 111.76 93.98 0) (hide yes) (effects (font (size 1.27 1.27))))
  (pin "1"))
 (symbol
  (lib_id "Device:C_Small")
  (at 127 96.52 0)
  (unit 1)
  (exclude_from_sim no)
  (in_bom yes)
  (on_board yes)
  (dnp no)
  (property "Manufacturer" "" (at 127 96.52 0) (hide yes) (effects (font (size 1.27 1.27))))
  (property "Reference" "C29" (at 130.81 96.52 0) (effects (font (size 1.27 1.27))))
  (property "Value" "0.1" (at 129.54 99.06 0) (effects (font (size 1.27 1.27))))
  (property "Footprint" "Capacitor_SMD:C_0603_1608Metric_Pad1.08x0.95mm_HandSolder" (at 127 96.52 0) (hide yes) (effects (font (size 1.27 1.27))))
  (property "Datasheet" "~" (at 127 96.52 0) (hide yes) (effects (font (size 1.27 1.27))))
  (property "Description" "" (at 127 96.52 0) (hide yes) (effects (font (size 1.27 1.27))))
  (pin "1")
  (pin "2"))
 (symbol
  (lib_name "PWR_FLAG_2")
  (lib_id "power:PWR_FLAG")
  (at 172.72 52.07 180)
  (unit 1)
  (exclude_from_sim no)
  (in_bom yes)
  (on_board yes)
  (dnp no)
  (fields_autoplaced yes)
  (property "Reference" "#FLG07" (at 172.72 53.975 0) (hide yes) (effects (font (size 1.27 1.27))))
  (property "Value" "PWR_FLAG" (at 172.72 55.245 90) (hide yes) (effects (font (size 1.27 1.27)) (justify left)))
  (property "Footprint" "" (at 172.72 52.07 0) (hide yes) (effects (font (size 1.27 1.27))))
  (property "Datasheet" "~" (at 172.72 52.07 0) (hide yes) (effects (font (size 1.27 1.27))))
  (property "Description" "Special symbol for telling ERC where power comes from" (at 172.72 52.07 0) (hide yes) (effects (font (size 1.27 1.27))))
  (pin "1"))
 (symbol
  (lib_id "power:GND")
  (at 99.06 60.96 0)
  (unit 1)
  (exclude_from_sim no)
  (in_bom yes)
  (on_board yes)
  (dnp no)
  (property "Reference" "#PWR043" (at 99.06 67.31 0) (hide yes) (effects (font (size 1.27 1.27))))
  (property "Value" "GND" (at 96.266 63.754 0) (effects (font (size 1.27 1.27))))
  (property "Footprint" "" (at 99.06 60.96 0) (hide yes) (effects (font (size 1.27 1.27))))
  (property "Datasheet" "" (at 99.06 60.96 0) (hide yes) (effects (font (size 1.27 1.27))))
  (property "Description" "Power symbol creates a global label with name \"GND\" , ground" (at 99.06 60.96 0) (hide yes) (effects (font (size 1.27 1.27))))
  (pin "1"))
 (symbol
  (lib_id "elements:B0505S-2W")
  (at 182.88 49.53 0)
  (unit 1)
  (exclude_from_sim no)
  (in_bom yes)
  (on_board yes)
  (dnp no)
  (fields_autoplaced yes)
  (property "Manufacturer" "" (at 182.88 49.53 0) (hide yes) (effects (font (size 1.27 1.27))))
  (property "Reference" "Q4" (at 182.88 40.4325 0) (effects (font (size 1.27 1.27))))
  (property "Value" "B0505S-2W" (at 182.88 42.8568 0) (effects (font (size 1.27 1.27))))
  (property "Footprint" "my_footprints:B0505S-2W" (at 182.88 49.53 0) (hide yes) (effects (font (size 1.27 1.27))))
  (property "Datasheet" "" (at 182.88 49.53 0) (hide yes) (effects (font (size 1.27 1.27))))
  (property "Description" "isolated DC-DC" (at 182.88 49.53 0) (hide yes) (effects (font (size 1.27 1.27))))
  (pin "1")
  (pin "2")
  (pin "4")
  (pin "6"))
 (symbol
  (lib_id "Diode:SM712_SOT23")
  (at 148.59 67.31 0)
  (unit 1)
  (exclude_from_sim no)
  (in_bom yes)
  (on_board yes)
  (dnp no)
  (fields_autoplaced yes)
  (property "Manufacturer" "" (at 148.59 67.31 0) (hide yes) (effects (font (size 1.27 1.27))))
  (property "Reference" "D8" (at 148.59 61.9209 0) (effects (font (size 1.27 1.27))))
  (property "Value" "SM712_SOT23" (at 148.59 64.3452 0) (effects (font (size 1.27 1.27))))
  (property "Footprint" "Package_TO_SOT_SMD:SOT-23" (at 148.59 76.2 0) (hide yes) (effects (font (size 1.27 1.27))))
  (property "Datasheet" "https://www.littelfuse.com/~/media/electronics/datasheets/tvs_diode_arrays/littelfuse_tvs_diode_array_sm712_datasheet.pdf.pdf" (at 144.78 67.31 0) (hide yes) (effects (font (size 1.27 1.27))))
  (property "Description" "7V/12V, 600W Asymmetrical TVS Diode Array, SOT-23" (at 148.59 67.31 0) (hide yes) (effects (font (size 1.27 1.27))))
  (pin "3")
  (pin "1")
  (pin "2"))
 (symbol
  (lib_id "Switch:SW_Push")
  (at 139.7 58.42 0)
  (unit 1)
  (exclude_from_sim no)
  (in_bom yes)
  (on_board yes)
  (dnp no)
  (fields_autoplaced yes)
  (property "Manufacturer" "" (at 139.7 58.42 0) (hide yes) (effects (font (size 1.27 1.27))))
  (property "Reference" "SW2" (at 139.7 54.3362 0) (effects (font (size 1.27 1.27))))
  (property "Value" "SW_Push" (at 139.7 54.3361 0) (hide yes) (effects (font (size 1.27 1.27))))
  (property "Footprint" "Button_Switch_SMD:SW_SPST_FSMSM" (at 139.7 53.34 0) (hide yes) (effects (font (size 1.27 1.27))))
  (property "Datasheet" "~" (at 139.7 53.34 0) (hide yes) (effects (font (size 1.27 1.27))))
  (property "Description" "" (at 139.7 58.42 0) (hide yes) (effects (font (size 1.27 1.27))))
  (pin "1")
  (pin "2"))
 (symbol
  (lib_id "Connector:DE9_Socket_MountingHoles")
  (at 191.77 80.01 0)
  (mirror x)
  (unit 1)
  (exclude_from_sim no)
  (in_bom yes)
  (on_board yes)
  (dnp no)
  (property "Manufacturer" "" (at 191.77 80.01 0) (hide yes) (effects (font (size 1.27 1.27))))
  (property "Reference" "J10" (at 196.85 67.31 0) (effects (font (size 1.27 1.27))))
  (property "Value" "SSI/422" (at 191.516 94.869 0) (effects (font (size 1.27 1.27))))
  (property "Footprint" "my_footprints:DSUB-9_Female_Horizontal_P2.77x2.84mm_EdgePinOffset4.94mm_Housed_MountingHolesOffset7.48mm" (at 191.77 80.01 0) (hide yes) (effects (font (size 1.27 1.27))))
  (property "Datasheet" "~" (at 191.77 80.01 0) (hide yes) (effects (font (size 1.27 1.27))))
  (property "Description" "9-pin D-SUB connector, socket (female), Mounting Hole" (at 191.77 80.01 0) (hide yes) (effects (font (size 1.27 1.27))))
  (pin "1")
  (pin "2")
  (pin "3")
  (pin "4")
  (pin "5")
  (pin "6")
  (pin "7")
  (pin "8")
  (pin "9")
  (pin "0")))
